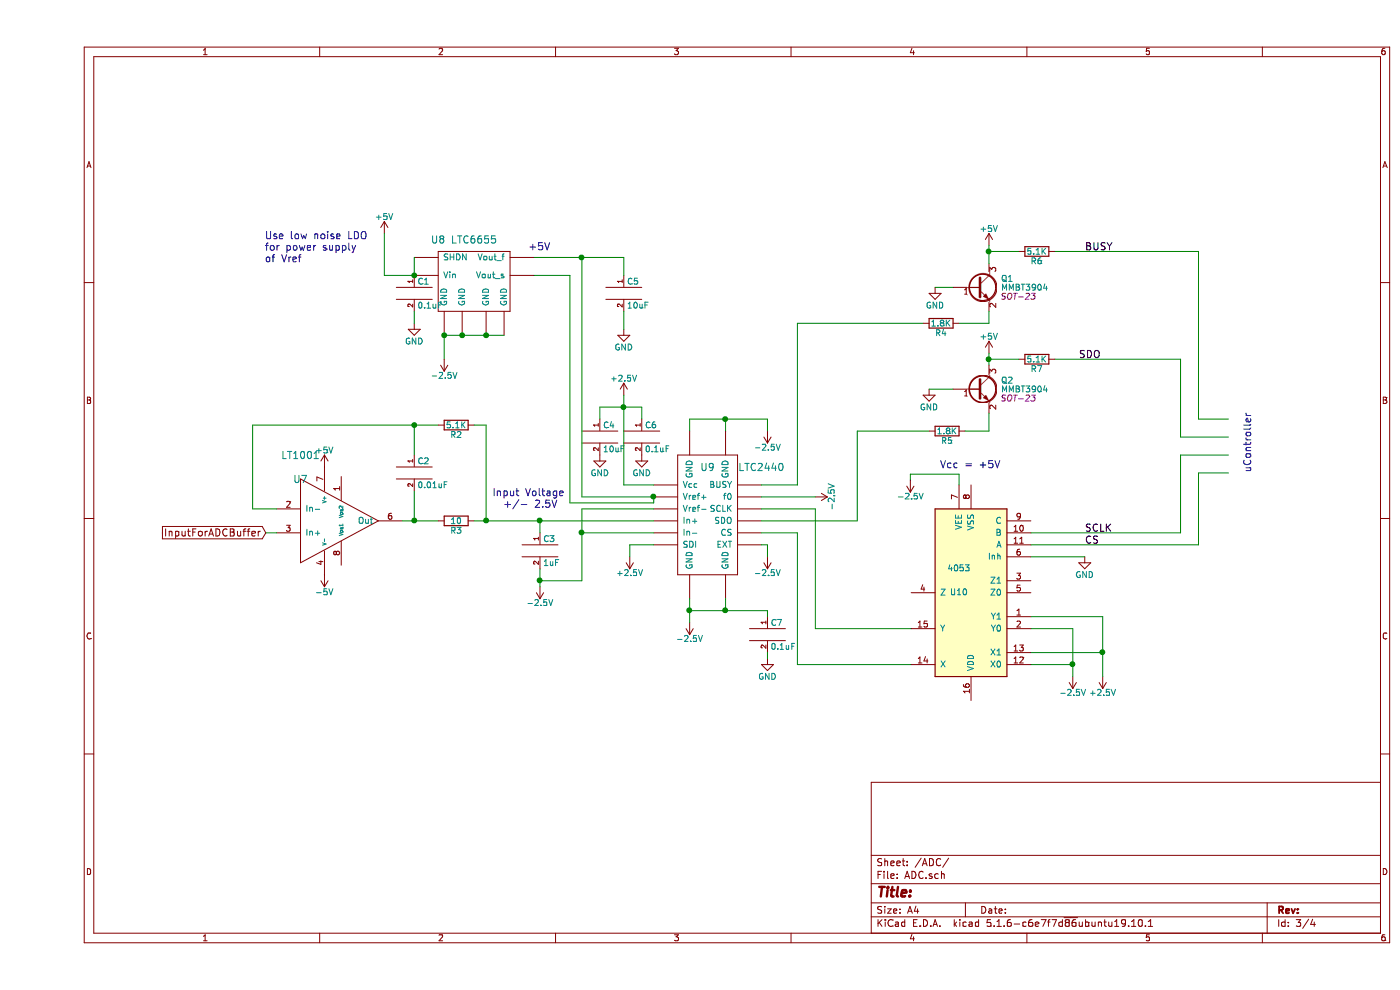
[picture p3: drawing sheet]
EESchema Schematic File Version 4
EELAYER 30 0
EELAYER END
$Descr A4 11693 8268
encoding utf-8
Sheet 4 4
Title ""
Date ""
Rev ""
Comp ""
Comment1 ""
Comment2 ""
Comment3 ""
Comment4 ""
$EndDescr
$Comp
L opendcm:LTC6655 U8
U 1 1
P 3650 2350
F 0 "U8" H 3350 2700 60  0000 C CNN
F 1 "LTC6655" H 3650 2700 60  0000 C CNN
F 2 "" H 3650 2350 60  0000 C CNN
F 3 "" H 3650 2350 60  0000 C CNN
	1    3650 2350
	1    0    0    -1  
$EndComp
$Comp
L opendcm:+5V #PWR028
U 1 1
P 2900 1950
F 0 "#PWR028" H 2900 1800 50  0001 C CNN
F 1 "+5V" H 2900 2090 50  0000 C CNN
F 2 "" H 2900 1950 50  0000 C CNN
F 3 "" H 2900 1950 50  0000 C CNN
	1    2900 1950
	1    0    0    -1  
$EndComp
$Comp
L opendcm:C C3
U 1 1
P 4200 4600
F 0 "C3" H 4225 4700 50  0000 L CNN
F 1 "1uF" H 4225 4500 50  0000 L CNN
F 2 "" H 4238 4450 50  0000 C CNN
F 3 "" H 4200 4600 50  0000 C CNN
	1    4200 4600
	1    0    0    -1  
$EndComp
Text Notes 10150 3950 1    60   ~ 0
uController
Text Notes 1900 2200 0    60   ~ 0
Use low noise LDO \nfor power supply\nof Vref 
$Comp
L opendcm:C C1
U 1 1
P 3150 2450
F 0 "C1" H 3175 2550 50  0000 L CNN
F 1 "0.1uF" H 3175 2350 50  0000 L CNN
F 2 "" H 3188 2300 50  0000 C CNN
F 3 "" H 3150 2450 50  0000 C CNN
	1    3150 2450
	1    0    0    -1  
$EndComp
$Comp
L opendcm:C C5
U 1 1
P 4900 2450
F 0 "C5" H 4925 2550 50  0000 L CNN
F 1 "10uF" H 4925 2350 50  0000 L CNN
F 2 "" H 4938 2300 50  0000 C CNN
F 3 "" H 4900 2450 50  0000 C CNN
	1    4900 2450
	1    0    0    -1  
$EndComp
$Comp
L opendcm:C C4
U 1 1
P 4700 3650
F 0 "C4" H 4725 3750 50  0000 L CNN
F 1 "10uF" H 4725 3550 50  0000 L CNN
F 2 "" H 4738 3500 50  0000 C CNN
F 3 "" H 4700 3650 50  0000 C CNN
	1    4700 3650
	1    0    0    -1  
$EndComp
$Comp
L opendcm:C C6
U 1 1
P 5050 3650
F 0 "C6" H 5075 3750 50  0000 L CNN
F 1 "0.1uF" H 5075 3550 50  0000 L CNN
F 2 "" H 5088 3500 50  0000 C CNN
F 3 "" H 5050 3650 50  0000 C CNN
	1    5050 3650
	1    0    0    -1  
$EndComp
Text Notes 3800 4250 0    60   ~ 0
Input Voltage \n  +/- 2.5V
$Comp
L opendcm:+2.5V #PWR034
U 1 1
P 4900 3300
F 0 "#PWR034" H 4900 3150 50  0001 C CNN
F 1 "+2.5V" H 4900 3440 50  0000 C CNN
F 2 "" H 4900 3300 50  0000 C CNN
F 3 "" H 4900 3300 50  0000 C CNN
	1    4900 3300
	1    0    0    -1  
$EndComp
$Comp
L opendcm:-2.5V #PWR030
U 1 1
P 3400 3000
F 0 "#PWR030" H 3400 2850 50  0001 C CNN
F 1 "-2.5V" H 3400 3140 50  0000 C CNN
F 2 "" H 3400 3000 50  0000 C CNN
F 3 "" H 3400 3000 50  0000 C CNN
	1    3400 3000
	-1   0    0    1   
$EndComp
$Comp
L opendcm:-2.5V #PWR031
U 1 1
P 4200 4900
F 0 "#PWR031" H 4200 4750 50  0001 C CNN
F 1 "-2.5V" H 4200 5040 50  0000 C CNN
F 2 "" H 4200 4900 50  0000 C CNN
F 3 "" H 4200 4900 50  0000 C CNN
	1    4200 4900
	-1   0    0    1   
$EndComp
$Comp
L opendcm:-2.5V #PWR038
U 1 1
P 6100 4650
F 0 "#PWR038" H 6100 4500 50  0001 C CNN
F 1 "-2.5V" H 6100 4790 50  0000 C CNN
F 2 "" H 6100 4650 50  0000 C CNN
F 3 "" H 6100 4650 50  0000 C CNN
	1    6100 4650
	-1   0    0    1   
$EndComp
$Comp
L opendcm:-2.5V #PWR040
U 1 1
P 6500 4150
F 0 "#PWR040" H 6500 4000 50  0001 C CNN
F 1 "-2.5V" H 6500 4290 50  0000 C CNN
F 2 "" H 6500 4150 50  0000 C CNN
F 3 "" H 6500 4150 50  0000 C CNN
	1    6500 4150
	0    1    1    0   
$EndComp
$Comp
L opendcm:-2.5V #PWR037
U 1 1
P 6100 3600
F 0 "#PWR037" H 6100 3450 50  0001 C CNN
F 1 "-2.5V" H 6100 3740 50  0000 C CNN
F 2 "" H 6100 3600 50  0000 C CNN
F 3 "" H 6100 3600 50  0000 C CNN
	1    6100 3600
	-1   0    0    1   
$EndComp
$Comp
L opendcm:GND #PWR032
U 1 1
P 4700 3800
F 0 "#PWR032" H 4700 3550 50  0001 C CNN
F 1 "GND" H 4700 3650 50  0000 C CNN
F 2 "" H 4700 3800 50  0000 C CNN
F 3 "" H 4700 3800 50  0000 C CNN
	1    4700 3800
	1    0    0    -1  
$EndComp
Text Notes 4100 2100 0    60   ~ 0
+5V
$Comp
L opendcm:MMBT3904 Q1
U 1 1
P 7850 2400
F 0 "Q1" H 8050 2475 50  0000 L CNN
F 1 "MMBT3904" H 8050 2400 50  0000 L CNN
F 2 "SOT-23" H 8050 2325 50  0000 L CIN
F 3 "" H 7850 2400 50  0000 L CNN
	1    7850 2400
	1    0    0    -1  
$EndComp
$Comp
L opendcm:4053 U10
U 1 1
P 7800 4950
F 0 "U10" H 7900 4950 50  0000 C CNN
F 1 "4053" H 7900 4750 50  0000 C CNN
F 2 "" H 7800 4950 60  0001 C CNN
F 3 "" H 7800 4950 60  0001 C CNN
	1    7800 4950
	-1   0    0    1   
$EndComp
$Comp
L opendcm:R R4
U 1 1
P 7550 2700
F 0 "R4" V 7630 2700 50  0000 C CNN
F 1 "1.8K" V 7550 2700 50  0000 C CNN
F 2 "" V 7480 2700 50  0000 C CNN
F 3 "" H 7550 2700 50  0000 C CNN
	1    7550 2700
	0    1    1    0   
$EndComp
$Comp
L opendcm:GND #PWR043
U 1 1
P 7500 2400
F 0 "#PWR043" H 7500 2150 50  0001 C CNN
F 1 "GND" H 7500 2250 50  0000 C CNN
F 2 "" H 7500 2400 50  0000 C CNN
F 3 "" H 7500 2400 50  0000 C CNN
	1    7500 2400
	1    0    0    -1  
$EndComp
$Comp
L opendcm:R R6
U 1 1
P 8350 2100
F 0 "R6" V 8430 2100 50  0000 C CNN
F 1 "5.1K" V 8350 2100 50  0000 C CNN
F 2 "" V 8280 2100 50  0000 C CNN
F 3 "" H 8350 2100 50  0000 C CNN
	1    8350 2100
	0    1    1    0   
$EndComp
$Comp
L opendcm:+5V #PWR044
U 1 1
P 7950 2050
F 0 "#PWR044" H 7950 1900 50  0001 C CNN
F 1 "+5V" H 7950 2190 50  0000 C CNN
F 2 "" H 7950 2050 50  0000 C CNN
F 3 "" H 7950 2050 50  0000 C CNN
	1    7950 2050
	1    0    0    -1  
$EndComp
$Comp
L opendcm:MMBT3904 Q2
U 1 1
P 7850 3250
F 0 "Q2" H 8050 3325 50  0000 L CNN
F 1 "MMBT3904" H 8050 3250 50  0000 L CNN
F 2 "SOT-23" H 8050 3175 50  0000 L CIN
F 3 "" H 7850 3250 50  0000 L CNN
	1    7850 3250
	1    0    0    -1  
$EndComp
$Comp
L opendcm:GND #PWR042
U 1 1
P 7450 3250
F 0 "#PWR042" H 7450 3000 50  0001 C CNN
F 1 "GND" H 7450 3100 50  0000 C CNN
F 2 "" H 7450 3250 50  0000 C CNN
F 3 "" H 7450 3250 50  0000 C CNN
	1    7450 3250
	1    0    0    -1  
$EndComp
$Comp
L opendcm:R R5
U 1 1
P 7600 3600
F 0 "R5" V 7680 3600 50  0000 C CNN
F 1 "1.8K" V 7600 3600 50  0000 C CNN
F 2 "" V 7530 3600 50  0000 C CNN
F 3 "" H 7600 3600 50  0000 C CNN
	1    7600 3600
	0    1    1    0   
$EndComp
$Comp
L opendcm:R R7
U 1 1
P 8350 3000
F 0 "R7" V 8430 3000 50  0000 C CNN
F 1 "5.1K" V 8350 3000 50  0000 C CNN
F 2 "" V 8280 3000 50  0000 C CNN
F 3 "" H 8350 3000 50  0000 C CNN
	1    8350 3000
	0    1    1    0   
$EndComp
$Comp
L opendcm:+5V #PWR045
U 1 1
P 7950 2950
F 0 "#PWR045" H 7950 2800 50  0001 C CNN
F 1 "+5V" H 7950 3090 50  0000 C CNN
F 2 "" H 7950 2950 50  0000 C CNN
F 3 "" H 7950 2950 50  0000 C CNN
	1    7950 2950
	1    0    0    -1  
$EndComp
Text Label 8700 3000 0    60   ~ 0
SDO
Text Label 8750 2100 0    60   ~ 0
BUSY
$Comp
L opendcm:-2.5V #PWR046
U 1 1
P 8650 5650
F 0 "#PWR046" H 8650 5500 50  0001 C CNN
F 1 "-2.5V" H 8650 5790 50  0000 C CNN
F 2 "" H 8650 5650 50  0000 C CNN
F 3 "" H 8650 5650 50  0000 C CNN
	1    8650 5650
	-1   0    0    1   
$EndComp
$Comp
L opendcm:+2.5V #PWR048
U 1 1
P 8900 5650
F 0 "#PWR048" H 8900 5500 50  0001 C CNN
F 1 "+2.5V" H 8900 5790 50  0000 C CNN
F 2 "" H 8900 5650 50  0000 C CNN
F 3 "" H 8900 5650 50  0000 C CNN
	1    8900 5650
	-1   0    0    1   
$EndComp
$Comp
L opendcm:GND #PWR047
U 1 1
P 8750 4650
F 0 "#PWR047" H 8750 4400 50  0001 C CNN
F 1 "GND" H 8750 4500 50  0000 C CNN
F 2 "" H 8750 4650 50  0000 C CNN
F 3 "" H 8750 4650 50  0000 C CNN
	1    8750 4650
	1    0    0    -1  
$EndComp
$Comp
L opendcm:-2.5V #PWR041
U 1 1
P 7295 4010
F 0 "#PWR041" H 7295 3860 50  0001 C CNN
F 1 "-2.5V" H 7295 4150 50  0000 C CNN
F 2 "" H 7295 4010 50  0000 C CNN
F 3 "" H 7295 4010 50  0000 C CNN
	1    7295 4010
	-1   0    0    1   
$EndComp
Text Notes 7540 3920 0    60   ~ 0
Vcc = +5V
Text Label 8750 4550 0    60   ~ 0
CS
Text Label 8750 4450 0    60   ~ 0
SCLK
$Comp
L opendcm:+2.5V #PWR035
U 1 1
P 4950 4650
F 0 "#PWR035" H 4950 4500 50  0001 C CNN
F 1 "+2.5V" H 4950 4790 50  0000 C CNN
F 2 "" H 4950 4650 50  0000 C CNN
F 3 "" H 4950 4650 50  0000 C CNN
	1    4950 4650
	-1   0    0    1   
$EndComp
$Comp
L opendcm:GND #PWR029
U 1 1
P 3150 2700
F 0 "#PWR029" H 3150 2450 50  0001 C CNN
F 1 "GND" H 3150 2550 50  0000 C CNN
F 2 "" H 3150 2700 50  0000 C CNN
F 3 "" H 3150 2700 50  0000 C CNN
	1    3150 2700
	1    0    0    -1  
$EndComp
$Comp
L opendcm:GND #PWR033
U 1 1
P 4900 2750
F 0 "#PWR033" H 4900 2500 50  0001 C CNN
F 1 "GND" H 4900 2600 50  0000 C CNN
F 2 "" H 4900 2750 50  0000 C CNN
F 3 "" H 4900 2750 50  0000 C CNN
	1    4900 2750
	1    0    0    -1  
$EndComp
$Comp
L opendcm:C C7
U 1 1
P 6100 5300
F 0 "C7" H 6125 5400 50  0000 L CNN
F 1 "0.1uF" H 6125 5200 50  0000 L CNN
F 2 "" H 6138 5150 50  0000 C CNN
F 3 "" H 6100 5300 50  0000 C CNN
	1    6100 5300
	1    0    0    -1  
$EndComp
$Comp
L opendcm:GND #PWR039
U 1 1
P 6100 5500
F 0 "#PWR039" H 6100 5250 50  0001 C CNN
F 1 "GND" H 6100 5350 50  0000 C CNN
F 2 "" H 6100 5500 50  0000 C CNN
F 3 "" H 6100 5500 50  0000 C CNN
	1    6100 5500
	1    0    0    -1  
$EndComp
$Comp
L opendcm:LTC2440 U9
U 1 1
P 5600 4350
F 0 "U9" H 5600 4800 60  0000 C CNN
F 1 "LTC2440" H 6050 4800 60  0000 C CNN
F 2 "" H 5600 4350 60  0000 C CNN
F 3 "" H 5600 4350 60  0000 C CNN
	1    5600 4350
	1    0    0    -1  
$EndComp
$Comp
L opendcm:-2.5V #PWR036
U 1 1
P 5450 5200
F 0 "#PWR036" H 5450 5050 50  0001 C CNN
F 1 "-2.5V" H 5450 5340 50  0000 C CNN
F 2 "" H 5450 5200 50  0000 C CNN
F 3 "" H 5450 5200 50  0000 C CNN
	1    5450 5200
	-1   0    0    1   
$EndComp
$Comp
L opendcm:LT1001 U7
U 1 1
P 2200 4000
F 0 "U7" H 2200 4000 60  0000 C CNN
F 1 "LT1001" H 2200 4200 60  0000 C CNN
F 2 "" H 2200 4000 60  0000 C CNN
F 3 "" H 2200 4000 60  0000 C CNN
	1    2200 4000
	1    0    0    -1  
$EndComp
$Comp
L opendcm:C C2
U 1 1
P 3150 3950
F 0 "C2" H 3175 4050 50  0000 L CNN
F 1 "0.01uF" H 3175 3850 50  0000 L CNN
F 2 "" H 3188 3800 50  0000 C CNN
F 3 "" H 3150 3950 50  0000 C CNN
	1    3150 3950
	1    0    0    -1  
$EndComp
$Comp
L opendcm:R R2
U 1 1
P 3500 3550
F 0 "R2" V 3580 3550 50  0000 C CNN
F 1 "5.1K" V 3500 3550 50  0000 C CNN
F 2 "" V 3430 3550 50  0000 C CNN
F 3 "" H 3500 3550 50  0000 C CNN
	1    3500 3550
	0    1    1    0   
$EndComp
$Comp
L opendcm:R R3
U 1 1
P 3500 4350
F 0 "R3" V 3580 4350 50  0000 C CNN
F 1 "10" V 3500 4350 50  0000 C CNN
F 2 "" V 3430 4350 50  0000 C CNN
F 3 "" H 3500 4350 50  0000 C CNN
	1    3500 4350
	0    1    1    0   
$EndComp
Wire Wire Line
	5450 3600 5450 3500
Wire Wire Line
	5450 3500 5750 3500
Wire Wire Line
	6100 3500 6100 3600
Wire Wire Line
	5750 3600 5750 3500
Connection ~ 5750 3500
Wire Wire Line
	3400 2800 3550 2800
Connection ~ 3550 2800
Connection ~ 3750 2800
Connection ~ 3400 2800
Wire Wire Line
	3150 2150 3150 2300
Wire Wire Line
	2900 1950 2900 2300
Wire Wire Line
	2900 2300 3150 2300
Connection ~ 3150 2300
Wire Wire Line
	4950 4550 5150 4550
Wire Wire Line
	3650 4350 3750 4350
Wire Wire Line
	4950 4650 4950 4550
Wire Wire Line
	6050 4150 6500 4150
Wire Wire Line
	4550 2150 4550 4150
Wire Wire Line
	4550 4150 5150 4150
Wire Wire Line
	4700 3400 4900 3400
Wire Wire Line
	4700 3400 4700 3500
Connection ~ 4900 3400
Wire Wire Line
	4900 4050 5150 4050
Wire Wire Line
	4900 3300 4900 3400
Wire Wire Line
	5050 3400 5050 3500
Wire Wire Line
	5150 4250 4550 4250
Wire Wire Line
	4550 4250 4550 4450
Wire Wire Line
	5150 4450 4550 4450
Connection ~ 4550 4450
Wire Wire Line
	6100 4650 6100 4550
Wire Wire Line
	6100 4550 6050 4550
Wire Wire Line
	3150 2600 3150 2700
Wire Wire Line
	3400 3000 3400 2800
Wire Wire Line
	4550 4850 4200 4850
Wire Wire Line
	4150 2150 4550 2150
Connection ~ 4550 2150
Wire Wire Line
	4150 2300 4450 2300
Wire Wire Line
	4450 2300 4450 4200
Wire Wire Line
	4450 4200 5150 4200
Wire Wire Line
	5150 4200 5150 4150
Connection ~ 5150 4150
Wire Wire Line
	7700 2700 7950 2700
Wire Wire Line
	7950 2700 7950 2600
Wire Wire Line
	7650 2400 7500 2400
Wire Wire Line
	7650 3250 7450 3250
Wire Wire Line
	7950 3450 7950 3600
Wire Wire Line
	7950 3600 7750 3600
Wire Wire Line
	6850 3600 7450 3600
Wire Wire Line
	7950 2950 7950 3000
Wire Wire Line
	8200 3000 7950 3000
Connection ~ 7950 3000
Wire Wire Line
	8500 3000 9550 3000
Wire Wire Line
	7950 2050 7950 2100
Wire Wire Line
	8200 2100 7950 2100
Connection ~ 7950 2100
Wire Wire Line
	8500 2100 9700 2100
Wire Wire Line
	6050 4050 6350 4050
Wire Wire Line
	6350 4050 6350 2700
Wire Wire Line
	6350 2700 7400 2700
Wire Wire Line
	6050 4350 6850 4350
Wire Wire Line
	6850 4350 6850 3600
Wire Wire Line
	8650 5250 8650 5550
Connection ~ 8650 5550
Wire Wire Line
	8900 5150 8900 5450
Connection ~ 8900 5450
Wire Wire Line
	7295 4010 7295 3960
Wire Wire Line
	6350 5550 6350 4450
Wire Wire Line
	6350 4450 6050 4450
Wire Wire Line
	6050 4250 6500 4250
Wire Wire Line
	6500 4250 6500 5250
Wire Wire Line
	9700 2100 9700 3500
Wire Wire Line
	9700 3500 9950 3500
Wire Wire Line
	9550 3000 9550 3650
Wire Wire Line
	9550 3650 9950 3650
Wire Wire Line
	9550 4450 9550 3800
Wire Wire Line
	9550 3800 9950 3800
Wire Wire Line
	9700 4550 9700 3950
Wire Wire Line
	9700 3950 9950 3950
Wire Wire Line
	5450 5000 5450 5100
Wire Wire Line
	5450 5100 5750 5100
Wire Wire Line
	5750 5100 5750 5000
Wire Wire Line
	6100 5100 6100 5150
Connection ~ 5750 5100
Wire Wire Line
	6100 5450 6100 5500
Connection ~ 5450 5100
Wire Wire Line
	2000 4250 1800 4250
Wire Wire Line
	1800 4250 1800 3550
Wire Wire Line
	1800 3550 3150 3550
Wire Wire Line
	3150 3550 3150 3800
Wire Wire Line
	3150 4100 3150 4350
Wire Wire Line
	3050 4350 3150 4350
Connection ~ 3150 3550
Connection ~ 3150 4350
Wire Wire Line
	3650 3550 3750 3550
Wire Wire Line
	3750 3550 3750 4350
Connection ~ 3750 4350
$Comp
L opendcm:+5V #PWR026
U 1 1
P 2400 3900
F 0 "#PWR026" H 2400 3750 50  0001 C CNN
F 1 "+5V" H 2400 4040 50  0000 C CNN
F 2 "" H 2400 3900 50  0000 C CNN
F 3 "" H 2400 3900 50  0000 C CNN
	1    2400 3900
	1    0    0    -1  
$EndComp
$Comp
L opendcm:-5V #PWR027
U 1 1
P 2400 4800
F 0 "#PWR027" H 2400 4900 50  0001 C CNN
F 1 "-5V" H 2400 4950 50  0000 C CNN
F 2 "" H 2400 4800 50  0000 C CNN
F 3 "" H 2400 4800 50  0000 C CNN
	1    2400 4800
	-1   0    0    1   
$EndComp
Text GLabel 1910 4450 0    60   Input ~ 0
InputForADCBuffer
Wire Wire Line
	1910 4450 2000 4450
Wire Wire Line
	5750 3500 6100 3500
Wire Wire Line
	3550 2800 3750 2800
Wire Wire Line
	3750 2800 3900 2800
Wire Wire Line
	4900 3400 5050 3400
Wire Wire Line
	4900 3400 4900 4050
Wire Wire Line
	4550 4450 4550 4850
Wire Wire Line
	4200 4850 4200 4900
Wire Wire Line
	4550 2150 4900 2150
Wire Wire Line
	7950 3000 7950 3050
Wire Wire Line
	7950 2100 7950 2200
Wire Wire Line
	8650 5550 8650 5650
Wire Wire Line
	8900 5450 8900 5650
Wire Wire Line
	5750 5100 6100 5100
Wire Wire Line
	5450 5100 5450 5200
Wire Wire Line
	3150 3550 3350 3550
Wire Wire Line
	3150 4350 3350 4350
Wire Wire Line
	3750 4350 4200 4350
Wire Wire Line
	4200 4850 4200 4750
Connection ~ 4200 4850
Wire Wire Line
	4200 4450 4200 4350
Connection ~ 4200 4350
Wire Wire Line
	4200 4350 5150 4350
$Comp
L opendcm:GND #PWR055
U 1 1
P 5050 3800
F 0 "#PWR055" H 5050 3550 50  0001 C CNN
F 1 "GND" H 5050 3650 50  0000 C CNN
F 2 "" H 5050 3800 50  0000 C CNN
F 3 "" H 5050 3800 50  0000 C CNN
	1    5050 3800
	1    0    0    -1  
$EndComp
Wire Wire Line
	6500 5250 7300 5250
Wire Wire Line
	6350 5550 7300 5550
Wire Wire Line
	8300 5550 8650 5550
Wire Wire Line
	8300 5450 8900 5450
Wire Wire Line
	8300 5150 8900 5150
Wire Wire Line
	8300 5250 8650 5250
Wire Wire Line
	8300 4450 9550 4450
Wire Wire Line
	8300 4550 9700 4550
Wire Wire Line
	8300 4650 8750 4650
Wire Wire Line
	7700 3960 7700 4050
Wire Wire Line
	7295 3960 7700 3960
Wire Wire Line
	4900 2600 4900 2750
Wire Wire Line
	4900 2150 4900 2300
$EndSCHEMATC
